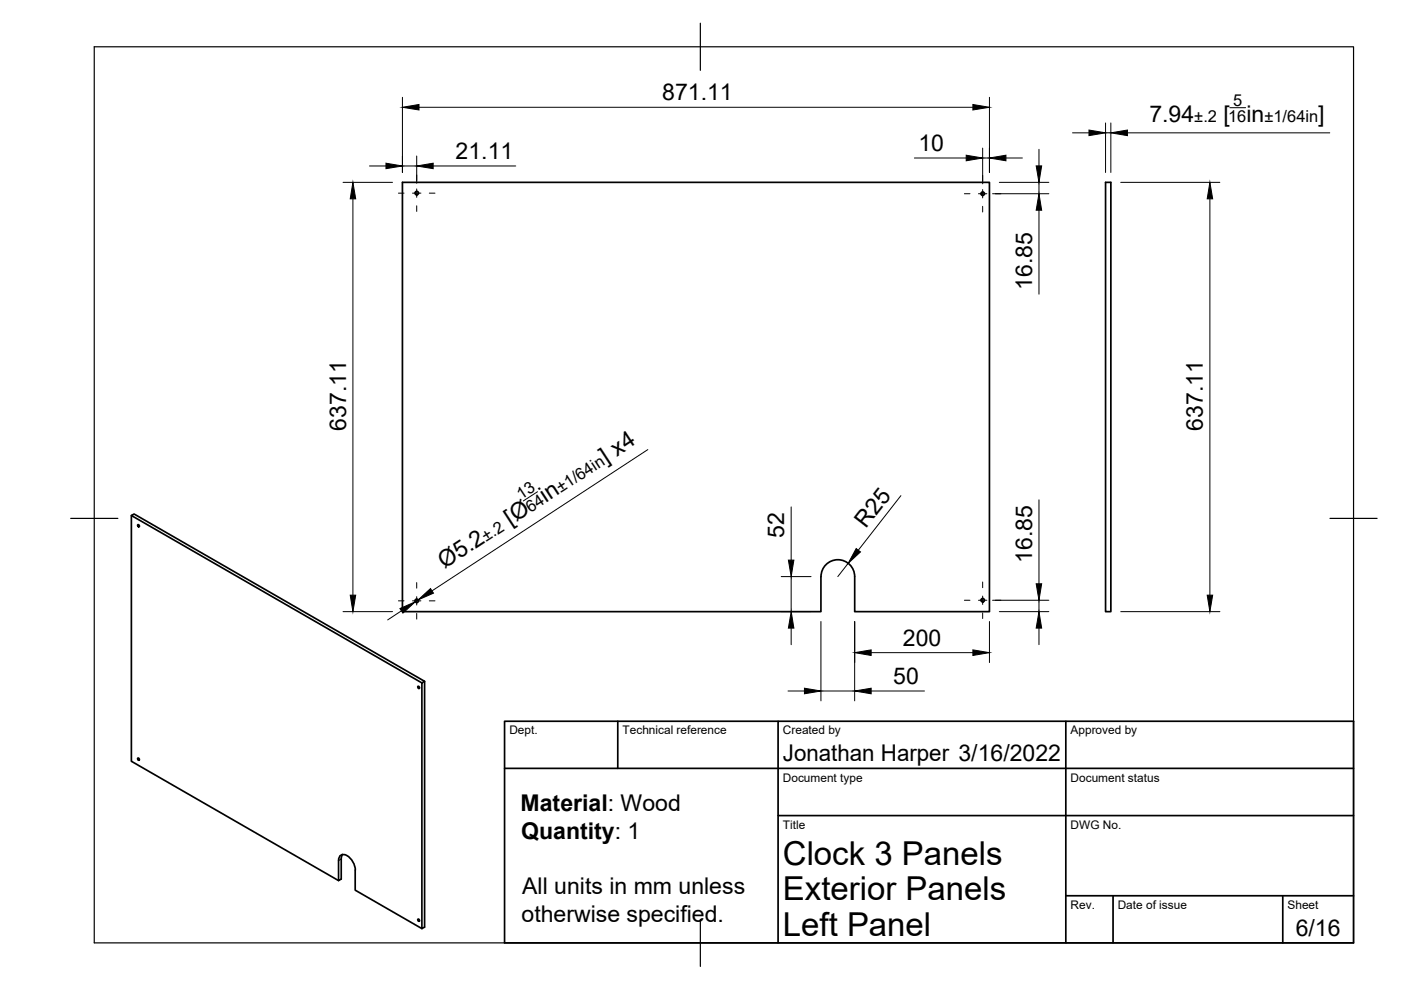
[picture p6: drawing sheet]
<svg xmlns="http://www.w3.org/2000/svg" width="297mm" height="210mm" viewBox="0 0 297 210" stroke-linecap="round" stroke-linejoin="round" font-family="sans-serif">
<!-- layer: Visible -->
<g fill="none" stroke="#000" stroke-width=".36">
<path d="M85.3 38.7h124.5v91h-28.6v-7.4a3.6 3.6 0 0 0-3.6-3.6 3.6 3.6 0 0 0-3.5 3.6v7.4h-88.8zM234.4 38.7h1.1v91h-1.1zM27.9 109.3l.5-.3 61.6 35.5-.5 .3zM27.9 109.3v52.1l43.9 25.3M29.2 111.2l.3 .2v.3l-.3-.2zM88.6 145.5l.3 .2v.3l-.3-.2zM90 144.5v52.1l-.5 .3v-52.1M29.2 160.7l.3 .2v.3l-.3-.2zM72.6 181.2l-.2 .6-.1 4.6-.5 .3v-4.3a1.08 1.08 0 0 1 .5-1.1 1.08 1.08 0 0 1 1.3 .1 3.8 3.8 0 0 1 1.7 3.1v4.2l14.2 8.2M88.6 194.9l.3 .1v.3l-.3-.1z"/>
<circle cx="88.4" cy="40.9" r=".37"/>
<circle cx="208.4" cy="41.1" r=".37"/>
<circle cx="88.4" cy="127.4" r=".37"/>
<circle cx="208.4" cy="127.3" r=".37"/>
</g>
<!-- layer: Visible Narrow -->
<path d="M72.3 182.1l-.5 .3" fill="none" stroke="#000" stroke-width=".21"/>
<!-- layer: Border -->
<path d="M20 9.9h267v190h-267zM148.5 4.9v10M15 109.9h10M282 109.9h10M148.5 194.9v10" fill="none" stroke="#000" stroke-width=".25"/>
<!-- layer: TitleBlock -->
<path d="M107 152.9h180v47h-180zM131 152.9v10M165 152.9v47M226 152.9v47M107 162.9h180M165 172.9h122M226 189.9h61M236 189.9v10M272 189.9v10" fill="none" stroke="#000" stroke-width=".36"/>
<!-- layer: Dimensions -->
<g fill="none" stroke="#000" stroke-width=".21">
<path d="M72.7 38.7h10.5M78.3 35.2h3.5M85.3 20.6v16M85.3 35.2h3M88.3 33.1v5.8M88.8 22.7h117.5M91.8 35.2h17.5M193.9 33.5h11M208.3 31.4v7.6M208.3 33.5h1.5M209.8 20.6v16M211.9 38.7h10.5"/>
<path d="M213.3 33.5h3.5M220.3 31.7v3.5M220.3 38.7v2.4M227.4 28.2h3.5M234.4 26.1v10.5M234.4 28.2h1.1M235.5 26.1v10.5M237.6 38.7h21M239 28.2h42.9M260.8 22.8h3.3M74.8 42.2v84M210.4 41.1h12"/>
<path d="M220.3 44.6v17.8M256.5 42.2v84M137.4 95.3l-45.8 30M114 104.3l-3 1.9M167.7 107.5v11.3M179.8 119.4l-2.2 2.9M191 105.1l-9 11.6M220.3 106v17.8M72.7 129.7h10.5M85.1 129.5l-2.9 1.9M88.7 127.2l-.7 .4M165.6 129.7h6.4"/>
<path d="M165.6 122.3h6.4M167.7 122.3v7.4M167.7 133.2v3.5M174.1 131.8v16.8M181.2 131.8v16.8M184.7 138.4h21.6M209.8 131.8v8.7M210.4 127.3h12M211.9 129.7h10.5M220.3 127.3v2.4M220.3 133.2v3.5M237.6 129.7h21"/>
<path d="M167.1 146.5h3.5M174.1 146.5h7.1M184.7 146.5h11.3"/>
</g>
<g fill="#000" stroke="#000" stroke-width=".21">
<path d="M81.8 34.6l3.5 .6-3.5 .6zM85.3 22.7l3.5-.5v1.1zM88.3 35.2l3.5-.6v1.2zM204.9 32.9l3.4 .6-3.4 .6zM206.3 22.2l3.5 .5-3.5 .6zM209.8 33.5l3.5-.6v1.2zM219.7 35.2h1.2l-.6 3.5zM230.9 27.6l3.5 .6-3.5 .6zM235.5 28.2l3.5-.6v1.2zM74.8 38.7l.6 3.5h-1.1zM220.3 41.1l.6 3.5h-1.2zM256.5 38.7l.6 3.5h-1.2z"/>
<path d="M167.2 118.8h1.1l-.6 3.5zM181.5 116.3l.9 .7-2.6 2.4zM74.3 126.2h1.1l-.6 3.5zM84.8 129l3.2-1.4-2.6 2.4zM88.7 127.2l2.6-2.4 .6 1zM167.7 129.7l.6 3.5h-1.1zM181.2 138.4l3.5-.6v1.2zM206.3 137.8l3.5 .6-3.5 .6zM220.3 129.7l.6 3.5h-1.2zM219.7 123.8h1.2l-.6 3.5zM255.9 126.2h1.2l-.6 3.5zM170.6 145.9l3.5 .6-3.5 .6z"/>
<path d="M181.2 146.5l3.5-.6v1.2z"/>
</g>
<!-- layer: Center Lines -->
<g fill="none" stroke="#000" stroke-width=".21">
<path d="M88.3 37.1v1.2M208.3 37.2v1.2M84.5 41h1.2M87.5 41h1.7M88.3 40.1v1.7M88.3 43.6v1.2M91 41h1.2M204.5 41.1h1.2M207.5 41.1h1.7M208.3 40.2v1.8M208.3 43.7v1.3M211 41.1h1.2"/>
<path d="M84.5 127.4h1.2M87.5 127.4h1.7M88.3 123.5v1.2M88.3 126.5v1.8M88.3 130.1v1.2M91 127.4h1.2M204.5 127.3h1.2M207.5 127.3h1.7M208.3 123.4v1.2M208.3 126.4v1.8M208.3 130v1.1M211 127.3h1.2"/>
</g>
<g font-size="7">
<text x="166" y="183.4">Clock 3 Panels</text>
<text x="166" y="190.9">Exterior Panels</text>
<text x="166" y="198.4">Left Panel</text>
</g>
<g font-size="4.9">
<text x="140.4" y="21.3">871.11</text>
<text x="243.7" y="25.8">7.94</text>
<text x="259.4" y="25.8">[</text>
<text x="264.3" y="25.8">in</text>
<text x="279.5" y="25.8">]</text>
<text x="96.6" y="33.8">21.11</text>
<text x="194.7" y="32">10</text>
<text x="218.8" y="61.5" transform="rotate(-90 218.8 61.5)">16.85</text>
<text x="73.4" y="91.3" transform="rotate(-90 73.4 91.3)">637.11</text>
<text x="255.1" y="91.3" transform="rotate(-90 255.1 91.3)">637.11</text>
<text x="128.5" y="98.3" transform="rotate(-33 128.5 98.3)">] x4</text>
<text x="115.7" y="106.7" transform="rotate(-33 115.7 106.7)">in</text>
<text x="108.3" y="111.5" transform="rotate(-33 108.3 111.5)">[Ø</text>
<text x="183.6" y="112.2" transform="rotate(-52 183.6 112.2)">R25</text>
<text x="166.3" y="114.1" transform="rotate(-90 166.3 114.1)">52</text>
<text x="218.8" y="119.4" transform="rotate(-90 218.8 119.4)">16.85</text>
<text x="94.2" y="120.7" transform="rotate(-33 94.2 120.7)">Ø5.2</text>
<text x="191.5" y="136.9">200</text>
<text x="189.4" y="145">50</text>
<text x="166" y="161.4">Jonathan Harper 3/16/2022</text>
<text x="110.4" y="172">Material: Wood</text>
<text x="110.5" y="177.9">Quantity: 1</text>
<text x="110.7" y="189.6">All units in mm unless</text>
<text x="110.6" y="195.4">otherwise specified.</text>
<text x="274.7" y="198.6">6/16</text>
</g>
<g font-size="3.5">
<text x="261.5" y="22.4">5</text>
<text x="253.2" y="25.8">±.2</text>
<text x="260.4" y="25.8">16</text>
<text x="268.1" y="25.8">±1/64in</text>
<text x="110.5" y="106" transform="rotate(-33 110.5 106)">13</text>
<text x="118.9" y="104.6" transform="rotate(-33 118.9 104.6)">±1/64in</text>
<text x="112.5" y="108.8" transform="rotate(-33 112.5 108.8)">64</text>
<text x="103.1" y="114.9" transform="rotate(-33 103.1 114.9)">±.2</text>
</g>
<g font-size="2.5">
<text x="108" y="155.7">Dept.</text>
<text x="132" y="155.7">Technical reference</text>
<text x="166" y="155.7">Created by</text>
<text x="227" y="155.7">Approved by</text>
<text x="166" y="165.7">Document type</text>
<text x="227" y="165.7">Document status</text>
<text x="166" y="175.7">Title</text>
<text x="227" y="175.7">DWG No.</text>
<text x="227" y="192.7">Rev.</text>
<text x="237" y="192.7">Date of issue</text>
<text x="273" y="192.7">Sheet</text>
</g>
</svg>
